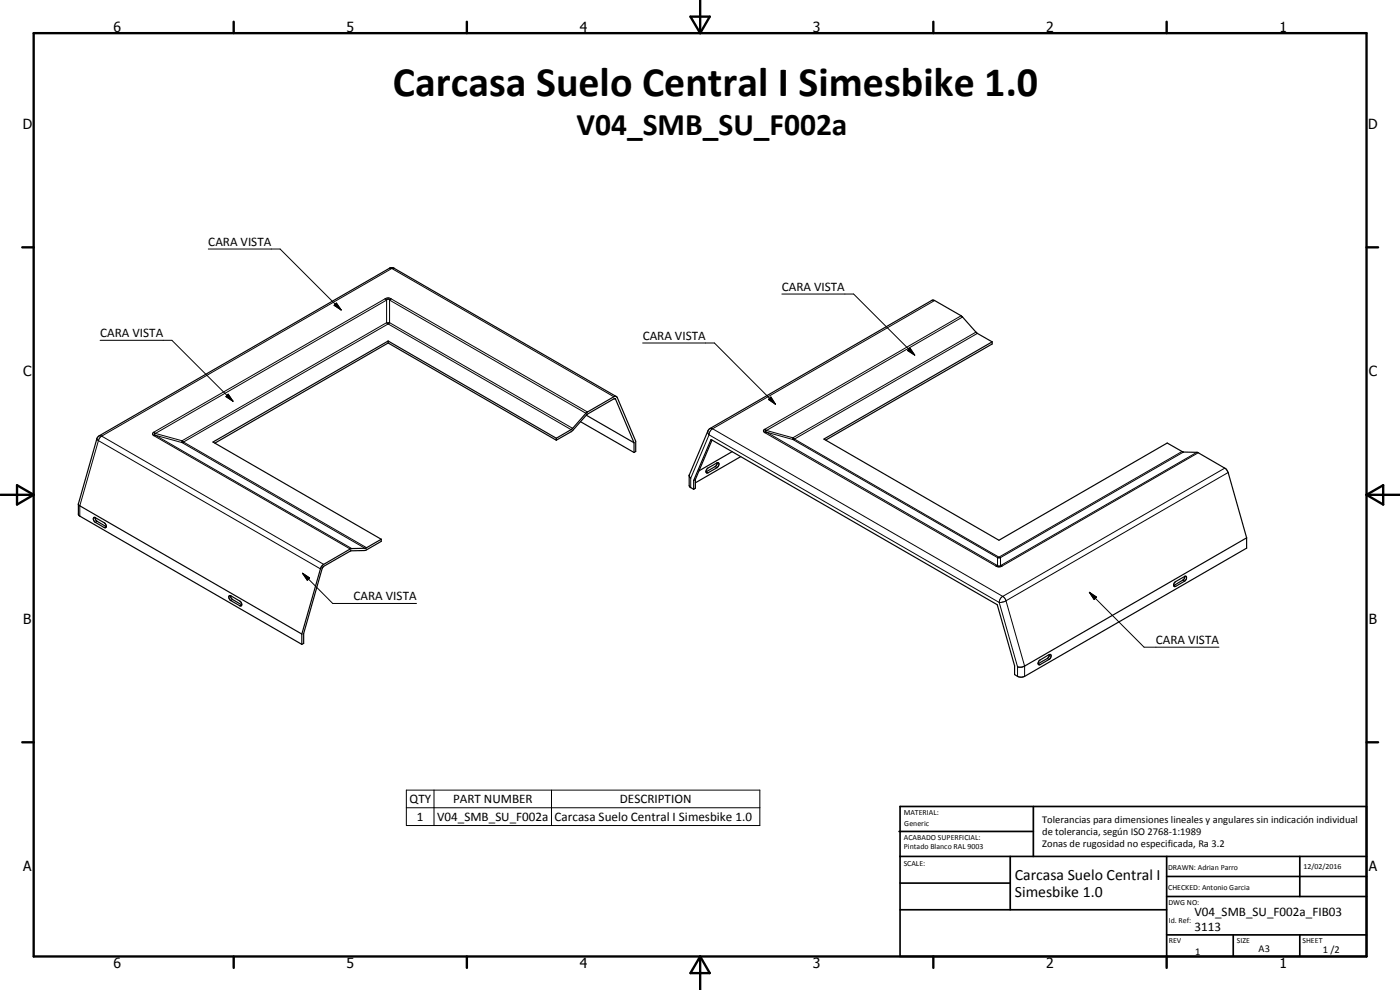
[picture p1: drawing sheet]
<svg xmlns="http://www.w3.org/2000/svg" width="420mm" height="297mm" viewBox="0 0 420 297" stroke-linecap="round" stroke-linejoin="round" font-family="sans-serif">
<g fill="none" stroke="#000" stroke-width=".35">
<path d="M116.5 102.9l-52 30.1M116.5 102.3v.6M116.5 102.3l-52.6 30.3 50.5 29.2M116.5 102.9l50.5 29.2M116.5 102.3l50.5 29.2M185 119l5.8 13.4v3.1l-.5 .3M185 119h-.8l-7.9 4.6-4.6 5.1-4.7 2.8M185 119l-66.9-38.6-.8-.1-87.8 50.6-.4 .8-5.6 19.5 .1 3.4 67 38.7M297.8 102.6l-4.8-2.8-4.6-5.1-7.9-4.5-.8-.1-66.8 38.6-.4 .6-5.7 13.3 .1 3.2 1.3 1M297.8 102.6l-50.5 29.1 52.5 30.4 50.5-29.2 4.6 2.7 4.6 .2 8.5 5 .6 1 5.5 19.6M297.8 102.6v.6l-50 28.8M167 132.1l4.9-2.9 4.3-4.9 8.3-4.7 .2 .2 5.6 13"/>
<path d="M167 131.5v.6M174.2 126.5l16.1 9.3M176 124.6l14.3 8.2M190.3 132.8v3M213.7 132l-5 11.8M215.2 138.9l-.4 1-2.9 1.7M219.7 135.5l-9.9 5.8M222.3 137l-13.6 7.9M23.5 151.4l67.1 38.8M28.2 155.2l3.1 1.6a.91 .91 0 0 1 .3 1.6l-3.1-1.8-.5-.7zM28.5 155.2l.5 1.1 2.9 1.7M206.8 142.7l.5 .8"/>
<path d="M208.2 144.1l5.2-12.2 85.9 49.5 5.2 18.4v2.6l.9 .5 1 .3 1.1-.3 66.6-38.4v-3.1M208.2 144.1v2.7M208.7 143.8l-.5 .3M208.7 143.8v2.7l-.5 .3M212.3 140.5l3-1.7 .5 .3-.2 .8-.4 .4-2.7 1.6a.6 .6 0 0 1-.7-.5 .6 .6 0 0 1 .4-.7zM68.7 178.8h.6l2.7 1.5a.87 .87 0 0 1 .3 1.5l-3.2-1.7-.4-.6zM69.2 178.7l.1 .6 .4 .5 2.8 1.7M114.4 161.8l-4.6 2.7-4.6 .1-8.5 5.1-.4 .7-5.7 19.8M114.4 161.8v.6l-4.6 2.7-4.6 .2-8.3 4.8-5.8 20v2.9l-.5 .3M352.7 174.6l2.9-1.7 .5 .2-.5 1.2-2.8 1.6a.46 .46 0 0 1-.6-.1 .46 .46 0 0 1 .1-.6zM355.5 172.9l-.4 1.1-2.9 1.6M374.1 161.4l-66.6 38.5-1.1 .3-1-.1"/>
<path d="M90.6 190.2v3.1M312 198.1l3.2-1.8a.86 .86 0 0 1 .3 .9 .86 .86 0 0 1-.7 .7l-2.9 1.6-.3-.3v-.4zM314.9 196.4l-.2 .7-.4 .5-2.7 1.5"/>
</g>
<g fill="none" stroke="#000" stroke-width=".3">
<path d="M62.5 74.7h21.6l18.3 18.3M100.3 91.6l.7-.7 1.4 2.1zM101 90.9l1.4 2.1-2.1-1.4zM115.6 89.7l-69.4 40M115.6 89.7l.9-.3 .9 .3M115.6 89.7l.4 .3M116 90l.5-.3 .4 .3M116 96.8l.5 .4M116 96.8h.9M116 90v6.8M116 90l-69.4 40M116 96.8l-61.4 35.4"/>
<path d="M116.5 97.2l54.9 31.7M116.5 97.2l-61.4 35.4M116.8 80.5l.8 .1M116.9 96.8l-.4 .4M116.9 96.8l55 31.7M116.9 90v6.8M116.9 90l58.9 34M117.4 89.7l58.9 33.9M117.4 89.7l-.5 .3M117.6 80.6l-87.1 50.3M117.6 80.6l66.6 38.4M118.3 80.5l-.7 .1"/>
<path d="M234.6 88.2h21.6l18.3 18.4M280.5 90.2l-66.6 38.5M288.4 94.7l-58.8 34.1M288.9 95.1l-58.9 34.1M292.9 99.7l-55 31.7M30 102.1h21.6l18.3 18.3M68.5 118.3l1.4 2.1-2.1-1.4zM184.4 119.6l.3 .2M192.9 102.9h21.5l18.3 18.4M230.6 119.8l.7-.7 1.4 2.2zM231.3 119.1l1.4 2.2-2.1-1.5zM272.4 105.2l.7-.8 1.4 2.2z"/>
<path d="M273.1 104.4l1.4 2.2-2.1-1.4zM293.3 100l-54.9 31.7M29.1 131.7l.4 .5M29.5 132.2l-5.6 19.6v3.1M29.5 132.2l66.7 38.5M29.7 130.8l.8 .1M30.5 130.9l-.6 .5-.4 .8M30.5 130.9l66.6 38.4M46.2 130.7l58.9 34M46.2 129.7a.54 .54 0 0 0-.4 .5 .54 .54 0 0 0 .4 .5M46.2 129.7l.4 .3M46.6 130.6l59 34"/>
<path d="M46.6 130.6l-.4 .1M46.6 130.6l8 2.2M46.6 130l-.3 .2 .3 .4M46.6 130l8 2.2M54.6 132.8l54.9 31.7M54.6 132.2v.6M54.6 132.2l.5 .4M55.1 132.6l54.9 31.7M55.1 132.6l-.5 .2M212.5 129.3l-.1 .6 .4 .6M212.8 130.5l87.1 50.3M212.8 130.5l-5.5 13v2.8"/>
<path d="M213.1 128.6l.8 .1M213.9 128.7l87 50.2M213.9 128.7l-.8 .7-.3 1.1M214.6 140l.6 .3M229.6 129.8l69.3 40M229.6 128.8a.53 .53 0 0 0-.5 .5 .53 .53 0 0 0 .5 .5M229.6 128.8l.4 .4M230 129.7l-.4 .1M230 129.2l-.4 .1 .4 .4M230 129.7l7.9 2.2M230 129.2l7.9 2.2M230 129.7l69.4 40"/>
<path d="M237.9 131.4l.5 .3M237.9 131.4v.5M237.9 131.9l61.5 35.4M238.4 131.7l61.4 35.5M238.4 131.7l-.5 .2M354.7 135.5l-54.9 31.7M355.2 135.6l-54.9 31.7M359.2 135.7l-58.9 34M359.6 135.8l-58.9 34M29.2 156.4l-.6 .3M31.8 158l-.5 .3M212 141.5l.5 .4"/>
<path d="M367.6 140.5l-66.7 38.4M368.6 141.8l-66.7 38.5M69.8 179.9l-.5 .3M90.8 172l2.1 1.4-.7 .7zM90.8 172l9.1 9.1h25.1M298.9 169.8l.7 .3 1.1-.3M299.4 169.7l-.5 .1M299.4 169.7l.4 .2 .5-.2M299.4 167.3h.9M299.4 167.3v2.4M299.8 167.2l-.4 .1M299.8 167.2l.5 .1"/>
<path d="M300.3 169.7l.4 .1M300.3 167.3v2.4M300.9 178.9l1 1.4M300.9 178.9a2.15 2.15 0 0 0-1 1.9M326.9 177.7l2.2 1.5-.7 .7zM326.9 177.7l16.5 16.5h22.4M352.3 175.6l.5 .3M355 174.1l.5 .3M72.5 181.4l-.5 .3M299.9 180.8l5.5 19.3v2.8M301.9 180.3l5.6 19.6v3M301.9 180.3l-2 .5"/>
<path d="M311.6 199.1l.6 .3M314.3 197.6l.5 .3M122 237.1h106v10.6h-106zM130.2 237.1v10.6M165.5 237.1v10.6M122 242.4h106"/>
</g>
<g fill="none" stroke="#000" stroke-width=".71">
<path d="M10.1 9.9h400v277.1h-400zM70.1 6.5v3.4M140.1 6.5v3.4M207.2 5h5.8l-2.9 4.9zM210.1 0v9.9M280.1 6.5v3.4M350.1 6.5v3.4M6.7 74.2h3.4M410.1 74.2h3.5M.1 148.5h10M5.1 145.6l5 2.9-5 2.9zM410.1 148.5h10"/>
<path d="M410.1 148.5l5-2.9v5.8zM6.7 222.7h3.4M410.1 222.7h3.5M70.1 287v3.4M140.1 287v3.4M210.1 287v10M210.1 287l2.9 5h-5.8zM280.1 287v3.4M350.1 287v3.4"/>
</g>
<g fill="none" stroke="#000" stroke-width=".51">
<path d="M269.8 249.5h40.3M270.1 242h140v45h-140zM270.1 257h140M303.2 257v16M310.1 242v15M350.1 257v30M390.1 257v12M270.1 265h33.1M270.1 273h80M350.1 269h60M350.1 263h60M350.1 280.5h60"/>
<path d="M370.1 280.5v6.5M390.1 280.5v6.5"/>
</g>
<path d="M101 90.9l1.4 2.1-2.1-1.4zM68.5 118.3l1.4 2.1-2.1-1.4zM231.3 119.1l1.4 2.2-2.1-1.5zM273.1 104.4l1.4 2.2-2.1-1.4zM90.8 172l2.1 1.4-.7 .7zM326.9 177.7l2.2 1.5-.7 .7z" fill="#000"/>
<text font-size="12.6" x="117.9" y="28.7">Carcasa Suelo Central I Simesbike 1.0</text>
<text font-size="9.4" x="173" y="40.4">V04_SMB_SU_F002a</text>
<g font-size="4.7">
<text x="304.6" y="263.9">Carcasa Suelo Central I</text>
<text x="304.6" y="269.3">Simesbike 1.0</text>
</g>
<g font-size="4.2">
<text x="34" y="9.6">6</text>
<text x="104" y="9.6">5</text>
<text x="174" y="9.6">4</text>
<text x="244" y="9.6">3</text>
<text x="314" y="9.6">2</text>
<text x="384" y="9.6">1</text>
<text x="6.8" y="38.7">D</text>
<text x="410.6" y="38.7">D</text>
<text x="7" y="112.9">C</text>
<text x="410.8" y="112.9">C</text>
<text x="7" y="187.1">B</text>
<text x="410.8" y="187.1">B</text>
<text x="7" y="261.4">A</text>
<text x="410.8" y="261.4">A</text>
<text x="34" y="290.4">6</text>
<text x="104" y="290.4">5</text>
<text x="174" y="290.4">4</text>
<text x="244" y="290.4">3</text>
<text x="314" y="290.4">2</text>
<text x="384" y="290.4">1</text>
</g>
<g font-size="3.9">
<text x="62.5" y="73.7">CARA VISTA</text>
<text x="234.6" y="87.2">CARA VISTA</text>
<text x="30" y="101">CARA VISTA</text>
<text x="192.9" y="101.9">CARA VISTA</text>
<text x="106.1" y="180">CARA VISTA</text>
<text x="346.9" y="193.1">CARA VISTA</text>
<text x="122.9" y="241">QTY</text>
<text x="136" y="241">PART NUMBER</text>
<text x="186" y="241">DESCRIPTION</text>
<text x="125.1" y="246.3">1</text>
<text x="131.2" y="246.3">V04_SMB_SU_F002a</text>
<text x="166.4" y="246.4">Carcasa Suelo Central I Simesbike 1.0</text>
<text x="358.5" y="275">V04_SMB_SU_F002a_FIB03</text>
<text x="358.5" y="279.4">3113</text>
</g>
<g font-size="3.1">
<text x="312.7" y="246.8">Tolerancias para dimensiones lineales y angulares sin indicación individual</text>
<text x="312.7" y="250.4">de tolerancia, según ISO 2768-1:1989</text>
<text x="312.7" y="254">Zonas de rugosidad no especificada, Ra 3.2</text>
<text x="358.7" y="286.5">1</text>
<text x="377.7" y="285.6">A3</text>
<text x="397" y="285.9">1 /2</text>
</g>
<g font-size="2.4">
<text x="271.2" y="244.4">MATERIAL:</text>
<text x="271.3" y="252">ACABADO SUPERFICIAL:</text>
<text x="271.4" y="247.9">Generic</text>
<text x="271.3" y="254.6">Pintado Blanco RAL 9003</text>
<text x="271.2" y="259.7">SCALE:</text>
<text x="350.6" y="261">DRAWN: Adrian Parro</text>
<text x="391.2" y="260.6">12/02/2016</text>
<text x="350.6" y="267">CHECKED: Antonio Garcia</text>
<text x="350.6" y="271.4">DWG NO:</text>
<text x="350.8" y="276.9">Id. Ref:</text>
<text x="350.8" y="282.8">REV</text>
<text x="371.2" y="282.9">SIZE</text>
<text x="390.9" y="282.9">SHEET</text>
</g>
</svg>
